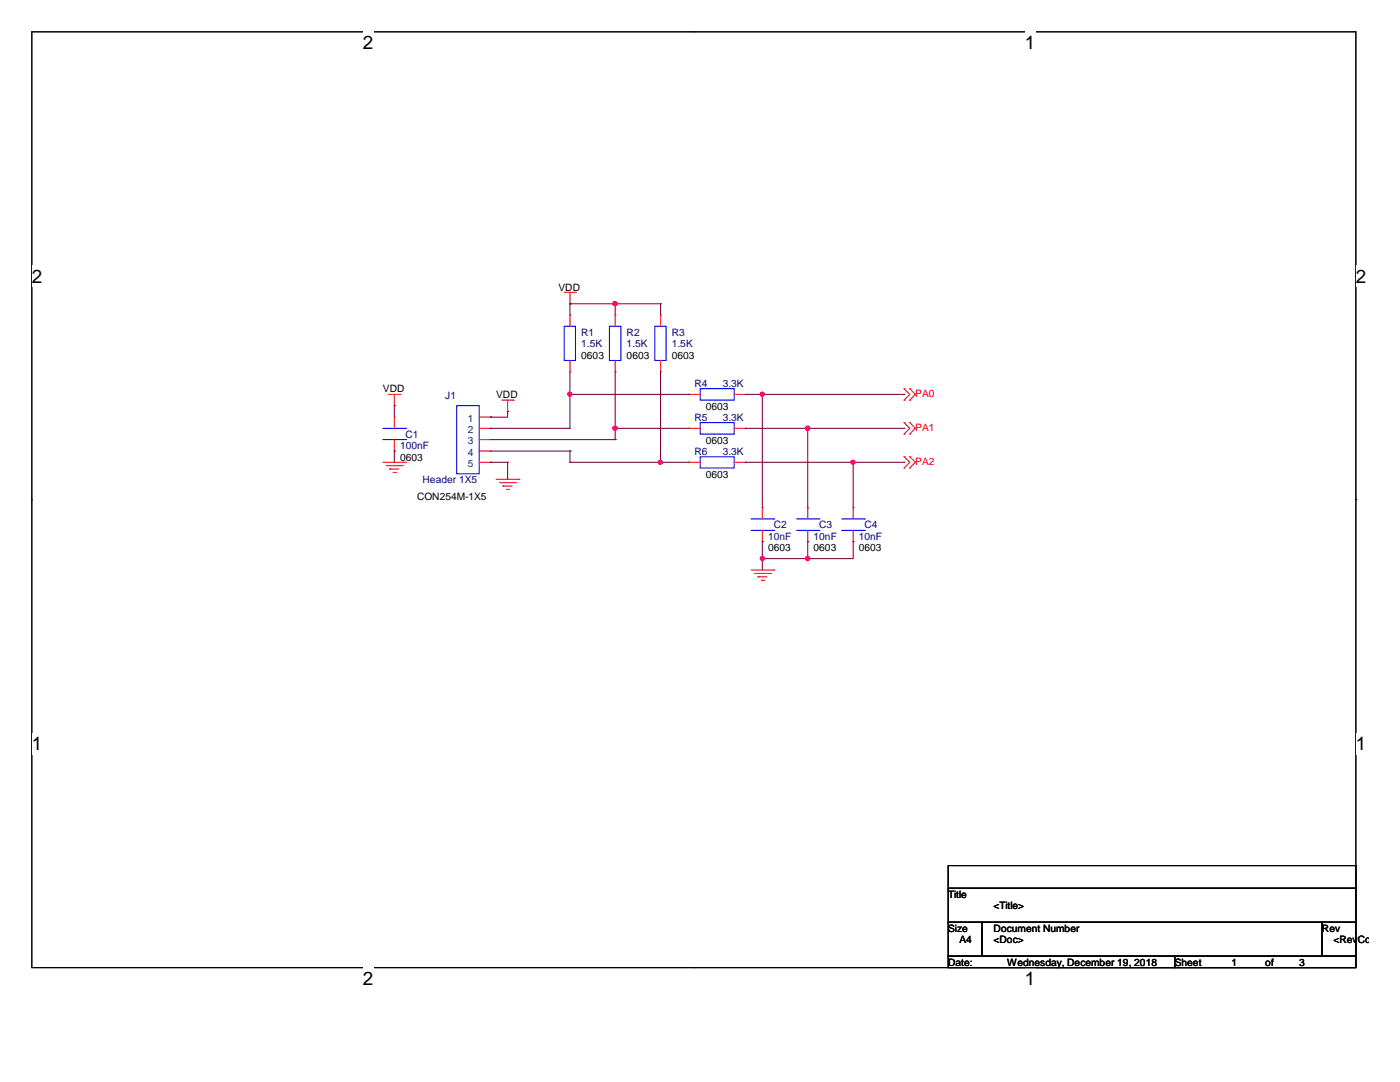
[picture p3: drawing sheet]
<svg xmlns="http://www.w3.org/2000/svg" width="279mm" height="216mm" viewBox="0 0 279 216" stroke-linecap="round" stroke-linejoin="round" font-family="sans-serif">
<path d="M6.3 6.3h264.3v186.8h-264.3z" fill="none" stroke="#000" stroke-width=".21"/>
<g fill="#fff">
<path d="M72.4 6.3h2.1v4.3h-2.1z"/>
<path d="M72.4 193.1h2.1v4.2h-2.1z"/>
</g>
<path d="M138.5 6.3h.1M138.5 193.1h.1" fill="none" stroke="#000" stroke-width=".21"/>
<g fill="#fff">
<path d="M204.5 6.3h2.1v4.3h-2.1z"/>
<path d="M204.5 193.1h2.1v4.2h-2.1z"/>
<path d="M6.3 53h2.2v4.2h-2.2z"/>
<path d="M270.6 53h2.1v4.2h-2.1z"/>
<path d="M6.3 146.3h2.2v4.3h-2.2z"/>
<path d="M270.6 146.3h2.1v4.3h-2.1z"/>
</g>
<path d="M6.3 99.7h.1M270.6 99.7h.1M189.2 172.7h81.4v4.5h-81.4zM189.2 177.2h81.4v6.8h-81.4zM189.2 184h6.8v6.8h-6.8zM189.2 190.8h45.2v2.3h-45.2zM196 184h67.8v6.8h-67.8zM234.4 190.8h36.2v2.3h-36.2zM263.8 184h6.8v6.8h-6.8z" fill="none" stroke="#000" stroke-width=".21"/>
<g fill="none" stroke="#f00" stroke-width=".21">
<path d="M112.6 58.3h2.3M113.7 58.3v2.3M114.9 58.3h.1M77.6 78.7h2.2M78.7 78.7v2.2M79.8 78.7h.1M100.2 79.8h2.2M101.3 79.8v2.3M102.4 79.8h.1M113.7 60.6h.1M113.7 62.9h.1M113.7 74.2h.1"/>
<path d="M113.7 62.9v2.2M113.7 71.9v2.3M122.8 62.9h.1M122.8 74.2h.1M122.8 62.9v2.2M122.8 71.9v2.3M131.8 62.9h.1M131.8 74.2h.1M131.8 62.9v2.2M131.8 71.9v2.3M137.5 78.7h.1M137.5 78.7h2.2"/>
<path d="M146.5 78.7h2.3M148.8 78.7h.1M180.4 79.8h.1M180.4 77.6h.1M180.4 77.6l1.2 1.1-1.2 1.1M181.6 79.8h.1M181.6 77.6h.1M181.6 77.6l1.1 1.1-1.1 1.1M76.4 92.2h4.5M77.1 92.9h3.2M77.8 93.6h.1M77.8 93.6h1.8"/>
<path d="M78.4 94.3h.5M78.7 80.9h.1M78.7 90h.1M78.7 83.2h.1M78.7 83.2v2.3M78.7 87.7v2.3M78.9 94.3h.1M80.3 92.9h.1M80.9 92.2h.1M95.6 92.2h2.3M95.6 83.2h2.3M95.6 85.5h2.3"/>
<path d="M95.6 87.7h2.3M95.6 90h2.3M97.9 83.2h.1M97.9 85.5h.1M97.9 87.7h.1M97.9 90h.1M97.9 92.2h.1M99 95.6h4.5M99.7 96.3h3.2M100.4 97h.1M100.4 97h1.8M101 97.7h.5"/>
<path d="M101.3 82.1h.1M101.5 97.7h.1M102.9 96.3h.1M103.5 95.6h.1M137.5 85.5h.1M137.5 92.2h.1M137.5 92.2h2.2M137.5 85.5h2.2M146.5 92.2h2.3M146.5 85.5h2.3M148.8 85.5h.1M148.8 92.2h.1"/>
<path d="M180.4 86.6h.1M180.4 84.3h.1M180.4 93.4h.1M180.4 91.1h.1M180.4 84.3l1.2 1.2-1.2 1.1M180.4 91.1l1.2 1.1-1.2 1.2M181.6 86.6h.1M181.6 84.3h.1M181.6 93.4h.1M181.6 91.1h.1M181.6 84.3l1.1 1.2-1.1 1.1M181.6 91.1l1.1 1.1-1.1 1.2"/>
<path d="M149.9 113.7h4.5M150.6 114.4h3.2M151.3 115.1h.1M151.3 115.1h1.8M151.9 115.8h.5M152.1 108.1h.1M152.1 101.3h.1M152.1 101.3v2.2M152.1 105.8v2.3M152.4 115.8h.1M153.8 114.4h.1M154.4 113.7h.1"/>
<path d="M161.2 108.1h.1M161.2 101.3h.1M161.2 101.3v2.2M161.2 105.8v2.3M170.3 108.1h.1M170.3 101.3h.1M170.3 101.3v2.2M170.3 105.8v2.3"/>
</g>
<g fill="none" stroke="#00f" stroke-width=".21">
<path d="M112.6 65.1h2.3v6.8h-2.3zM121.6 65.1h2.3v6.8h-2.3zM130.7 65.1h2.2v6.8h-2.2zM139.7 77.6h6.8v2.2h-6.8zM76.4 87.7h4.5M76.4 85.5h4.5M80.9 87.7h.1M80.9 85.5h.1M91.1 80.9h4.5v13.6h-4.5zM139.7 84.3h6.8v2.3h-6.8zM139.7 91.1h6.8v2.3h-6.8zM149.9 105.8h4.5"/>
<path d="M149.9 103.5h4.5M154.4 105.8h.1M154.4 103.5h.1M159 105.8h4.4M159 103.5h4.4M163.4 105.8h.1M163.4 103.5h.1M168 105.8h4.5M168 103.5h4.5M172.5 105.8h.1M172.5 103.5h.1"/>
</g>
<g fill="none" stroke="#800040" stroke-width=".21">
<path d="M113.7 78.7h.1M113.7 60.6h.1M113.7 74.2v11.3h-15.8M113.7 60.6v2.3M113.7 60.6h18.1M113.7 78.7h23.8M122.8 60.6h.1M122.8 60.6v2.3M122.8 74.2v13.5M131.8 60.6h.1M131.8 60.6v2.3M131.8 74.2v18"/>
<path d="M137.5 78.7h.1M148.8 78.7h31.6M152.1 78.7h.1M152.1 78.7v22.6M180.4 78.7h.1M78.7 80.9h.1M78.7 90h.1M78.7 80.9v2.3M78.7 90v2.2M97.9 85.5h.1M97.9 83.2h.1M97.9 92.2h.1"/>
<path d="M97.9 87.7h24.9M97.9 90h15.8M97.9 92.2h3.4M101.3 82.1h.1M101.3 92.2h.1M101.3 82.1v1.1h-3.4M101.3 92.2v3.4M113.7 90h.1M113.7 92.2h.1M113.7 90v2.2M113.7 92.2h23.8M122.8 87.7h.1"/>
<path d="M122.8 85.5h.1M122.8 85.5h14.7M131.8 92.2h.1M148.8 85.5h31.6M148.8 92.2h31.6M161.2 85.5h.1M161.2 85.5v15.8M170.3 92.2h.1M170.3 92.2v9.1M180.4 85.5h.1M180.4 92.2h.1M152.1 108.1h.1"/>
<path d="M152.1 111.5h.1M152.1 108.1v5.6M161.2 108.1h.1M161.2 111.5h.1M161.2 108.1v3.4M170.3 108.1h.1M170.3 108.1v3.4h-18.2"/>
</g>
<g fill="#f0f" stroke="#f0f" stroke-width=".21">
<circle cx="122.7" cy="60.6" r=".44"/>
<circle cx="113.7" cy="78.7" r=".43"/>
<circle cx="122.7" cy="85.4" r=".45"/>
<circle cx="131.8" cy="92.2" r=".43"/>
<circle cx="161.2" cy="111.4" r=".45"/>
<circle cx="152.1" cy="111.4" r=".44"/>
<circle cx="152.1" cy="78.7" r=".43"/>
<circle cx="161.2" cy="85.4" r=".45"/>
<circle cx="170.2" cy="92.2" r=".43"/>
</g>
<g font-size="3.8">
<text x="72.4" y="9.7">2</text>
<text x="204.5" y="9.7">1</text>
<text x="6.3" y="56.4">2</text>
<text x="270.6" y="56.4">2</text>
<text x="6.3" y="149.7">1</text>
<text x="270.6" y="149.7">1</text>
<text x="72.4" y="196.5">2</text>
<text x="204.5" y="196.5">1</text>
</g>
<g font-size="2">
<text x="111.5" y="58">VDD</text>
<text x="116" y="71.5">0603</text>
<text x="125.1" y="71.5">0603</text>
<text x="134.1" y="71.5">0603</text>
<text x="76.4" y="78.3">VDD</text>
<text x="99" y="79.5">VDD</text>
<text x="140.8" y="81.7">0603</text>
<text x="140.8" y="88.5">0603</text>
<text x="79.8" y="91.9">0603</text>
<text x="140.8" y="95.3">0603</text>
<text x="83.2" y="99.8">CON254M-1X5</text>
<text x="153.3" y="110">0603</text>
<text x="162.3" y="110">0603</text>
<text x="171.4" y="110">0603</text>
<text x="189.2" y="179.2">Title</text>
<text x="189.2" y="185.9">Size</text>
<text x="198.3" y="185.9">Document Number</text>
<text x="198.3" y="181.4">&lt;Title&gt;</text>
<text x="263.8" y="185.9">Rev</text>
<text x="191.5" y="188.2">A4</text>
<text x="198.3" y="188.2">&lt;Doc&gt;</text>
<text x="266.1" y="188.2">&lt;Rev</text>
<text x="271" y="188.2">Code&gt;</text>
<text x="189.2" y="192.7">Date:</text>
<text x="201" y="192.7">Wednesday, December 19, 2018</text>
<text x="234.4" y="192.7">Sheet</text>
<text x="245.7" y="192.7">1</text>
<text x="252.5" y="192.7">of</text>
<text x="259.3" y="192.7">3</text>
</g>
<g font-size="2" fill="#000080">
<text x="116" y="67">R1</text>
<text x="116" y="69.3">1.5K</text>
<text x="125.1" y="67">R2</text>
<text x="125.1" y="69.3">1.5K</text>
<text x="134.1" y="67">R3</text>
<text x="134.1" y="69.3">1.5K</text>
<text x="138.6" y="77.2">R4</text>
<text x="144.2" y="77.2">3.3K</text>
<text x="88.9" y="79.7">J1</text>
<text x="138.6" y="84">R5</text>
<text x="144.2" y="84">3.3K</text>
<text x="79.8" y="89.6">100nF</text>
<text x="80.9" y="87.4">C1</text>
<text x="138.6" y="90.8">R6</text>
<text x="144.2" y="90.8">3.3K</text>
<text x="84.3" y="96.4">Header 1X5</text>
<text x="153.3" y="107.7">10nF</text>
<text x="154.4" y="105.5">C2</text>
<text x="162.3" y="107.7">10nF</text>
<text x="163.4" y="105.5">C3</text>
<text x="171.4" y="107.7">10nF</text>
<text x="172.5" y="105.5">C4</text>
</g>
<g font-size="2" fill="#f00">
<text x="182.7" y="79.2">PA0</text>
<text x="182.7" y="86">PA1</text>
<text x="182.7" y="92.8">PA2</text>
</g>
<g font-size="2" fill="#004080">
<text x="93.3" y="84.2">1</text>
<text x="93.3" y="86.4">2</text>
<text x="93.3" y="88.7">3</text>
<text x="93.3" y="91">4</text>
<text x="93.3" y="93.2">5</text>
</g>
</svg>
